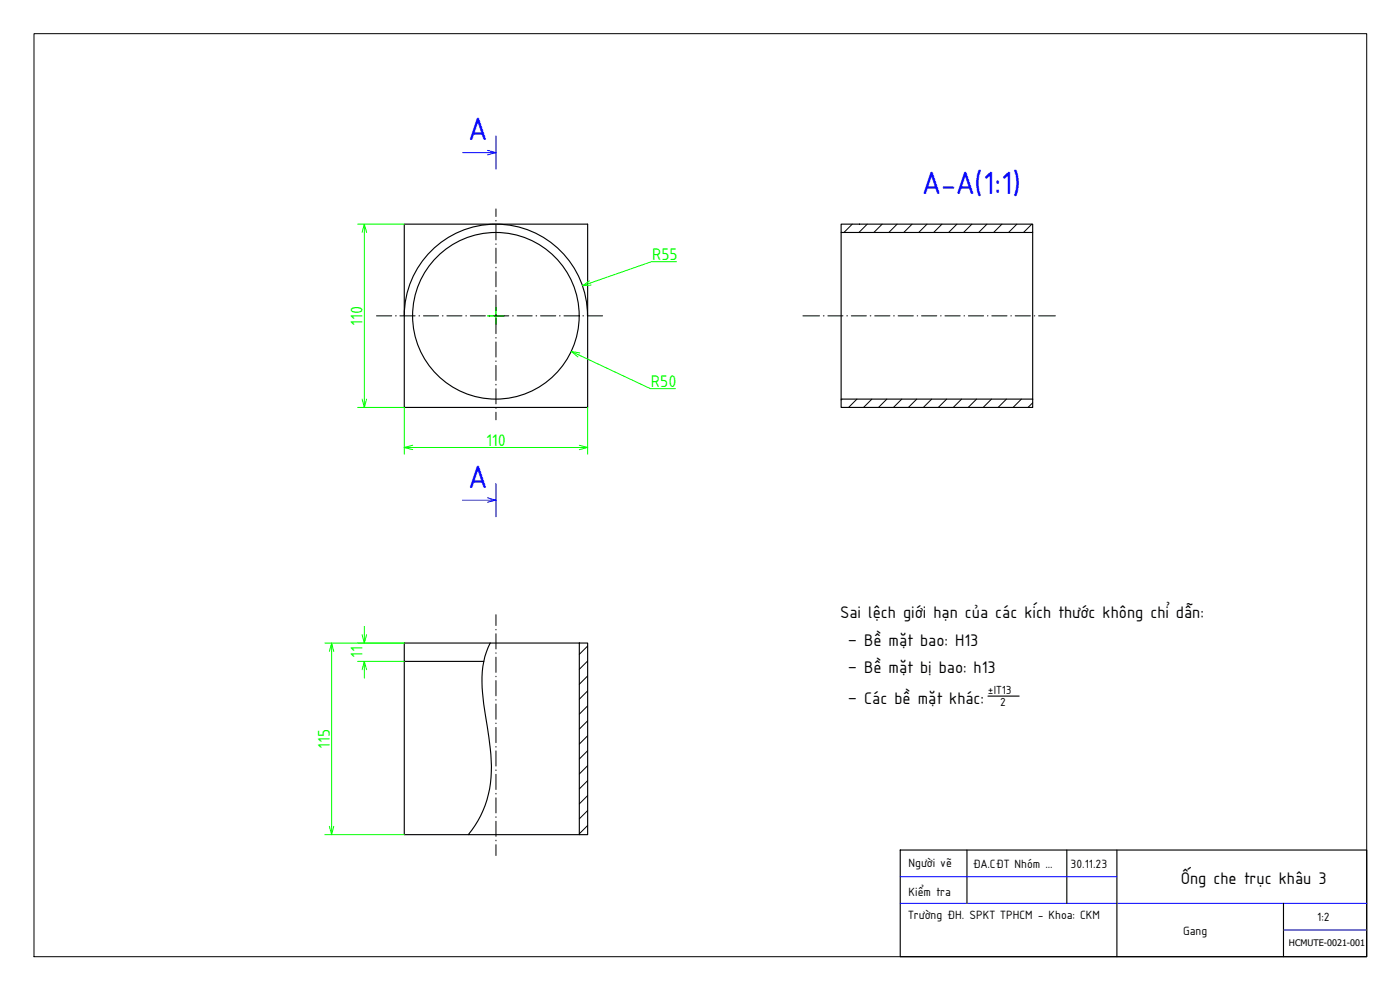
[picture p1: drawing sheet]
<svg xmlns="http://www.w3.org/2000/svg" width="420mm" height="297mm" viewBox="0 0 420 297" stroke-linecap="round" stroke-linejoin="round" font-family="sans-serif">
<!-- layer: NetDam -->
<g fill="none" stroke="#000" stroke-width=".34">
<path d="M121.3 67.3h55.1v54.9h-55.1zM252.4 67.3h57.5v2.5h-57.5zM252.4 69.8v49.9M309.9 69.8v49.9M121.3 94.7a27.5 27.5 0 0 1 27.5-27.4 27.5 27.5 0 0 1 27.5 27.4M252.4 119.7h57.5v2.5h-57.5zM121.3 198.4v52h19.2M147.1 192.9a26.2 26.2 0 0 0-2.3 15l.9 6.6a67.5 67.5 0 0 1 1.5 20.5 30.1 30.1 0 0 1-6.7 15.4h33.4M147.1 192.9h-25.8v5.5h23.9M147.1 192.9h26.8M173.9 192.9h2.5v57.5h-2.5zM296.5 208.9h9.4"/>
<path d="M270.2 255h140v32h-140zM290.2 255v16M320.2 255v16M335.2 255v32M385.2 271v16"/>
<circle cx="148.8" cy="94.7" r="25"/>
</g>
<!-- layer: DuongTam -->
<g fill="none" stroke="#000" stroke-width=".3">
<path d="M148.8 62.7v2.3M148.8 66.1v.2M148.8 67.4v4.6M148.8 73.1v.2M148.8 74.5v4.5M255.8 67.3l-2.5 2.5M260.3 67.3l-2.5 2.5M264.8 67.3l-2.5 2.5M269.2 67.3l-2.5 2.5M273.7 67.3l-2.5 2.5M278.2 67.3l-2.5 2.5M282.7 67.3l-2.5 2.5"/>
<path d="M287.2 67.3l-2.5 2.5M291.7 67.3l-2.5 2.5M296.2 67.3l-2.5 2.5M300.7 67.3l-2.5 2.5M305.2 67.3l-2.5 2.5M309.7 67.3l-2.5 2.5M113 94.8h4.6M118.7 94.8h.2M120 94.8h4.6M125.7 94.8h.2M127.1 94.8h4.5M132.8 94.8h.2"/>
<path d="M134.1 94.8h4.5M139.8 94.8h.2M141.1 94.8h4.6M146.8 94.8h.2M148.2 94.8h4.5M148.8 80.2v.2M148.8 81.5v4.5M148.8 87.2v.2M148.8 88.5v4.6M148.8 94.2v.2M148.8 95.6v4.5M153.8 94.8h.3"/>
<path d="M155.2 94.8h4.5M160.9 94.8h.2M162.2 94.8h4.6M167.9 94.8h.2M169.2 94.8h4.6M174.9 94.8h.2M176.3 94.8h4.5M241 94.8h5M247.1 94.8h.2M248.5 94.8h4.5M254.1 94.8h.2M255.5 94.8h4.5"/>
<path d="M261.2 94.8h.2M262.5 94.8h4.6M268.2 94.8h.2M269.5 94.8h4.6M275.3 94.8h.1M276.6 94.8h4.5M282.3 94.8h.1M283.6 94.8h4.6M289.3 94.8h.2M290.6 94.8h4.6M296.3 94.8h.2M297.6 94.8h4.6"/>
<path d="M303.4 94.8h.1M304.7 94.8h4.5M310.4 94.8h.2M311.7 94.8h5M148.8 101.2v.3M148.8 102.6v4.5M148.8 108.3v.2M148.8 109.6v4.6M148.8 115.3v.2M148.8 116.7v4.5M252.7 119.7l-.3 .3M257.2 119.7l-2.5 2.5"/>
<path d="M261.7 119.7l-2.5 2.5M266.1 119.7l-2.4 2.5M270.6 119.7l-2.5 2.5M275.1 119.7l-2.5 2.5M279.6 119.7l-2.5 2.5M284.1 119.7l-2.5 2.5M288.6 119.7l-2.5 2.5M293.1 119.7l-2.5 2.5M297.6 119.7l-2.5 2.5M302 119.7l-2.4 2.5M306.5 119.7l-2.5 2.5M148.8 122.3v.2"/>
<path d="M148.8 123.7v2.3M309.9 120.8l-1.4 1.4M148.8 184.4v3.3M148.8 188.8v.2M148.8 190.1v4.6M148.8 195.9v.1M148.8 197.2v4.5M176.4 193.8l-2.5 2.5M176.4 198.3l-2.5 2.5M148.8 202.9v.2M148.8 204.2v4.6M148.8 209.9v.2"/>
<path d="M148.8 211.2v4.6M148.8 216.9v.2M148.8 218.3v4.5M176.4 202.8l-2.5 2.5M176.4 207.3l-2.5 2.5M176.4 211.8l-2.5 2.5M176.4 216.3l-2.5 2.5M148.8 224v.2M148.8 225.3v4.6M148.8 231v.2M148.8 232.3v4.6M148.8 238v.2"/>
<path d="M148.8 239.4v4.5M176.4 220.8l-2.5 2.5M176.4 225.2l-2.5 2.5M176.4 229.7l-2.5 2.5M176.4 234.2l-2.5 2.5M176.4 238.7l-2.5 2.5M148.8 245.1v.2M148.8 246.4v4.5M148.8 252.1v.2M148.8 253.4v3.3M176.4 243.2l-2.5 2.5M176.4 247.7l-2.5 2.5"/>
</g>
<!-- layer: NetDam -->
<path d="M10.2 10.1h400v276.9h-400z" fill="none" stroke="#000" stroke-width=".3"/>
<!-- layer: Netmanh -->
<path d="M148.8 40.8v10M148.8 145.1v10M270.2 271h140M270.2 263h65M385.2 279h25" fill="none" stroke="#00f" stroke-width=".3"/>
<!-- layer: AM_5 -->
<g fill="none" stroke="#0f0" stroke-width=".3">
<path d="M107.4 67.3h13.9M109.3 69.8v49.9M203 78.5h-7.5l-18.3 6.4M146.3 94.8h5M148.8 92.3v5M173.7 106.5l21.5 10.1h7.5M107.4 122.2h13.9v14.1M123.9 134.3h50M176.4 122.2v14.1M97.5 192.9h23.8M99.5 195.4v52.5M107.4 198.4h13.9"/>
<path d="M109.3 187.9v2.5M109.3 200.9v2.5M97.5 250.4h23.8"/>
</g>
<!-- layer: 0 -->
<g fill="none" stroke="#0f0" stroke-width=".3">
<path d="M108.7 69.8l.6-2.5 .7 2.5M109.3 67.3v2.5M177 84.3l-2.2 1.4 2.6-.2M177.2 84.9l-2.4 .8M108.7 119.7l.6 2.5 .7-2.5M109.3 119.7v2.5M171.5 105.4l2.2 1.1M174 105.9l-2.5-.5 1.9 1.7M121.3 134.3h2.6M123.9 133.6l-2.6 .7 2.6 .6M173.9 133.6l2.5 .7-2.5 .6M173.9 134.3h2.5"/>
<path d="M98.8 195.4l.7-2.5 .7 2.5M99.5 192.9v2.5M108.7 190.4l.6 2.5 .7-2.5M109.3 190.4v2.5M109.3 198.4v2.5M108.7 200.9l.6-2.5 .7 2.5M98.8 247.9l.7 2.5 .7-2.5M99.5 247.9v2.5"/>
</g>
<path d="M138.9 45.8h9.9M146.3 45.1l2.5 .7-2.5 .7M138.9 150.1h9.9M146.3 149.4l2.5 .7-2.5 .6" fill="none" stroke="#00f" stroke-width=".3"/>
<g font-size="10.4" fill="#00f">
<text x="140.8" y="42.1">A</text>
<text x="277" y="58.2">A-A(1:1)</text>
<text x="140.8" y="146.3">A</text>
</g>
<g font-size="5.4" fill="#0f0">
<text x="195.7" y="78">R55</text>
<text x="108.8" y="97.7" transform="rotate(-90 108.8 97.7)">110</text>
<text x="195.3" y="116.1">R50</text>
<text x="145.9" y="133.8">110</text>
<text x="108.8" y="197.4" transform="rotate(-90 108.8 197.4)">11</text>
<text x="99" y="224.6" transform="rotate(-90 99 224.6)">115</text>
</g>
<g font-size="5.4">
<text x="252.1" y="185.5">Sai lệch giới hạn của các kích thước không chỉ dẫn:</text>
<text x="254.4" y="194">– Bề mặt bao: H13</text>
<text x="254.4" y="202">– Bề mặt bị bao: h13</text>
<text x="254.4" y="211.3">– Các bề mặt khác:</text>
<text x="354.4" y="265.1">Ống che trục khâu 3</text>
</g>
<g font-size="3.9">
<text x="272.7" y="260.1">Người vẽ</text>
<text x="292" y="260.3">ĐA.CĐT Nhóm ...</text>
<text x="321.3" y="260.3">30.11.23</text>
<text x="272.7" y="268.7">Kiểm tra</text>
<text x="272.5" y="275.8">Trường ĐH. SPKT TPHCM - Khoa: CKM</text>
<text x="355" y="280.6">Gang</text>
<text x="395.3" y="276.3">1:2</text>
</g>
<g font-size="3.8">
<text x="296.5" y="208.4">±IT13</text>
<text x="300.2" y="211.7">2</text>
</g>
<text font-size="2.7" x="386.8" y="283.7">HCMUTE-0021-001</text>
</svg>
